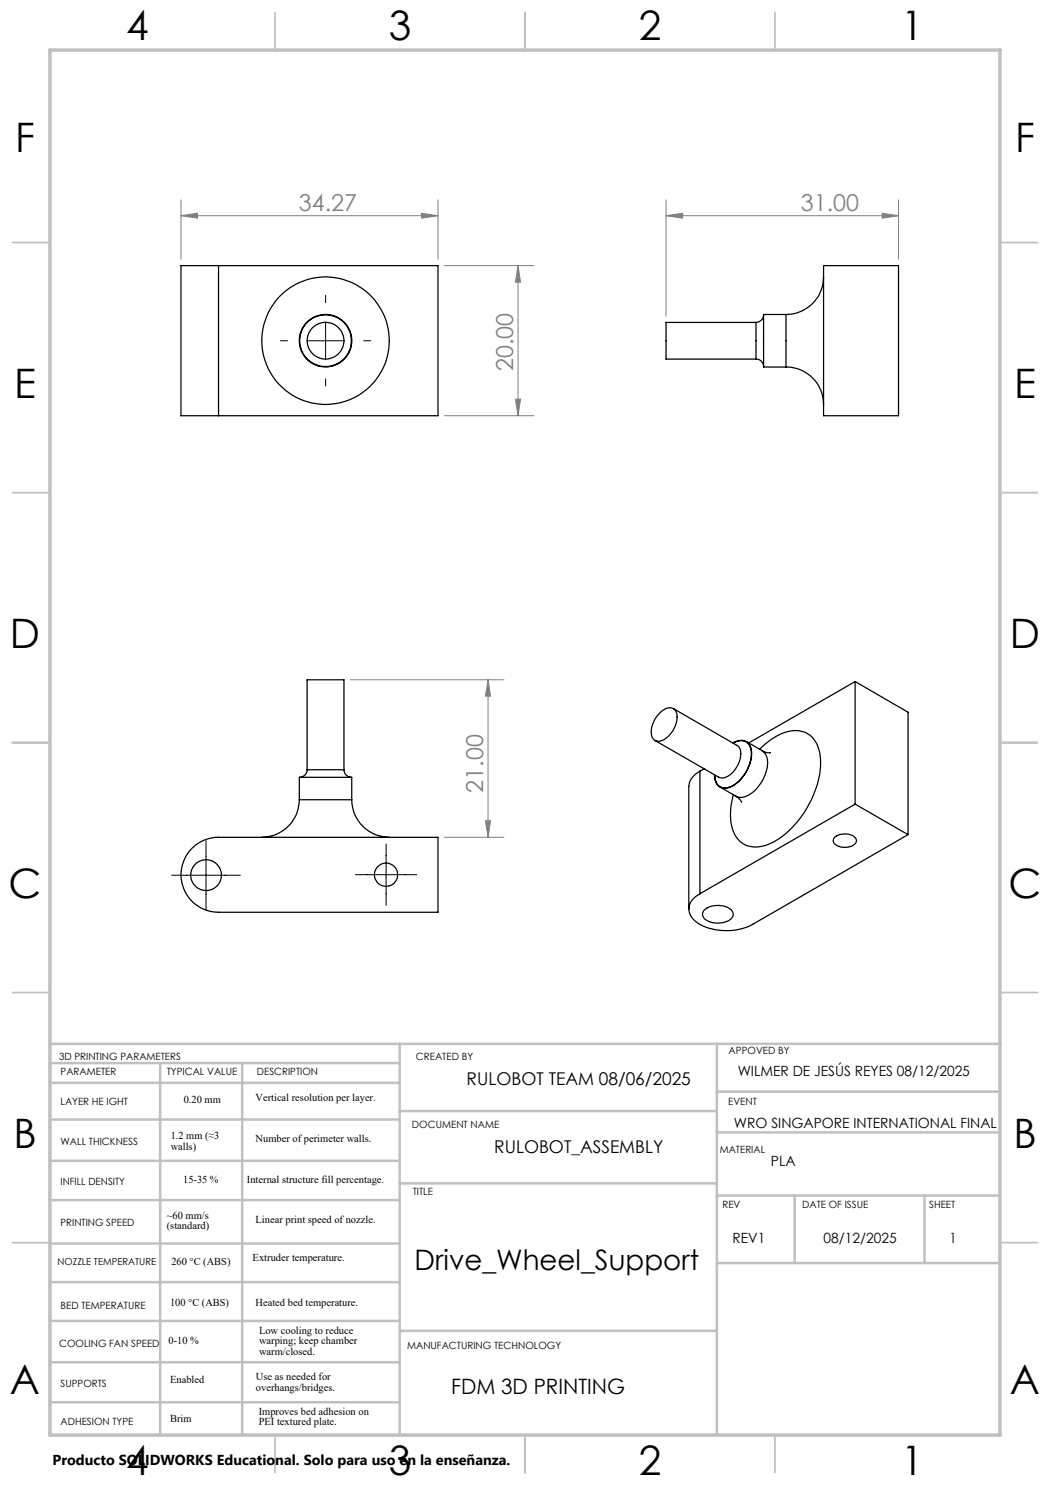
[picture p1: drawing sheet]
<svg xmlns="http://www.w3.org/2000/svg" width="210mm" height="297mm" viewBox="0 0 210 297" stroke-linecap="round" stroke-linejoin="round" font-family="sans-serif">
<g fill="none" stroke="#c0c0c0" stroke-width=".35">
<path d="M55 2.5v7.5M105 2.5v7.5M155 2.5v7.5M2.5 48.5h7.5M200 48.5h7.5M2.5 98.5h7.5M200 98.5h7.5M2.5 148.5h7.5M200 148.5h7.5M2.5 198.5h7.5M200 198.5h7.5M2.5 248.5h7.5"/>
<path d="M200 248.5h7.5M55 287v7.5M105 287v7.5M155 287v7.5"/>
</g>
<g fill="none" stroke="#c0c0c0" stroke-width=".5">
<path d="M10 208.8h190.2M10.1 212.6h69.6M10.1 216.6h69.6M32 212.6v74.4M48.4 212.6v74.4M79.9 208.8v78.2M143.4 208.8v78.2M143.4 218.3h56.6M10.1 223.9h69.6M10.1 232.2h69.6M79.9 236.7h63.5M79.9 222.2h63.5"/>
<path d="M143.4 226.5h56.6M143.4 239.1h56.6M158.9 239.1v13.5M184.9 239.1v13.5M10.1 240h69.6M10.1 256.4h69.6M10.1 248.7h69.6M143.4 252.6h56.6M10.1 272.4h69.6M10.1 264.2h69.6M79.9 266.2h63.5M10.1 280.5h69.6"/>
</g>
<path d="M10 10h190v277h-190z" fill="none" stroke="#c0c0c0" stroke-width=".7"/>
<g fill="none" stroke="#000" stroke-width=".25">
<path d="M43.7 53.1h-7.5v30h7.5M43.7 53.1h43.9v30h-43.9M43.7 53.1v30M164.7 55.4a7.5 7.5 0 0 1-7.5 7.5M164.7 53.1h15v30h-15zM151.2 71.8a1.51 1.51 0 0 1 1.5 1.5M151.2 64.5h-18v7.3h18M151.2 64.5v7.3M152.7 63a1.57 1.57 0 0 1-1.5 1.5M157.2 73.4a7.5 7.5 0 0 1 7.5 7.5M157.2 62.9h-4.5v10.5h4.5M157.2 62.9v10.5"/>
<path d="M171 136.3l-21.2 12.3M171 136.3v24.5M171 136.3l10.6 6.1v24.5M59.9 159.9a7.6 7.6 0 0 1-7.5 7.6M59.9 159.9v-4.4h10.4v4.4M59.9 159.9h10.4M61.4 153.9a1.51 1.51 0 0 1-1.5 1.6M61.4 153.9v-17.9h7.4v17.9M61.4 153.9h7.4M68.8 153.9a1.51 1.51 0 0 0 1.5 1.6M70.3 159.9a7.6 7.6 0 0 0 7.6 7.6M131.7 142.8a2.64 2.64 0 0 1 2.9-1.1 2.3 2.3 0 0 1 .7 2.8 4.9 4.9 0 0 1-3.6 3.8 1.65 1.65 0 0 1-1.5-2.1 5.7 5.7 0 0 1 1.5-3.4z"/>
<path d="M134.7 141.7l12.7 7.4a2.3 2.3 0 0 1 .6 2.8 4.8 4.8 0 0 1-3.6 3.7l-.7-.2-12.7-7.3M140 154.2a3.8 3.8 0 0 0-2.2 3.1v24.5M140 154.2v24.5M140.8 153.8l-.8 .4M144 157.4l3.2 1.8M146.6 148.6a2.32 2.32 0 0 1 3.3 .3 6.2 6.2 0 0 1-1.3 6.4 4.5 4.5 0 0 1-4.1 2.3 2.32 2.32 0 0 1-1.6-2.6M146.6 148.6a2.22 2.22 0 0 1 2.6-.2 2.22 2.22 0 0 1 1.1 2.3 7.6 7.6 0 0 1-4.6 6.8 2.02 2.02 0 0 1-2.7-2.1l-.1-.4M147.2 159.2a2.45 2.45 0 0 1 1.1 1.3M149.3 148.3l3.1 1.8M151.9 149.9a10.9 10.9 0 0 1 7.4-3.8 4.7 4.7 0 0 1 4.5 4 16.4 16.4 0 0 1-2.6 11.9 15.4 15.4 0 0 1-8.7 7.2 4.9 4.9 0 0 1-6.2-4.4 13.3 13.3 0 0 1 .4-5.8M152.4 150.1l.1 .1a2.14 2.14 0 0 0 1.6 .3M152.4 150.1a3.3 3.3 0 0 1 1 3.8 7.5 7.5 0 0 1-4.8 5.6h-.6l-.8-.3"/>
<path d="M38.1 170a7.6 7.6 0 0 1 5.6-2.5h43.9v15h-43.9a7.5 7.5 0 0 1-6.8-4.5 7.5 7.5 0 0 1 1.2-8zM166.9 167.5a3.1 3.1 0 0 1 4.3 .3 1.36 1.36 0 0 1-1.5 1.6 2.66 2.66 0 0 1-3-1.1zM171 160.8l-31 17.9M171 160.8l10.6 6.1M181.6 166.9l-31 18a11.5 11.5 0 0 1-11.3-.4 3 3 0 0 1-1.5-2.8 3 3 0 0 1 1.8-2.7l.4-.3M140.9 182a4.3 4.3 0 0 1 5.5 .2 1.38 1.38 0 0 1-.9 2.1 4.4 4.4 0 0 1-4.8-.8l-.2-.4v-.5z"/>
<circle cx="65.1" cy="68.2" r="5.2"/>
<circle cx="65.1" cy="68.1" r="5.2"/>
<circle cx="65.1" cy="68.1" r="12.7"/>
<circle cx="65.1" cy="68.2" r="3.7"/>
<circle cx="41.2" cy="175" r="3.1"/>
<circle cx="77.2" cy="174.9" r="2.33"/>
</g>
<g fill="none" stroke="#808080" stroke-width=".2">
<path d="M36.2 40v11.9M87.6 40v11.9M133.2 40v23.2M179.7 40v11.9M36.2 43.1l3.3-.5v1zM36.2 43.1h51.4M84.3 42.6l3.3 .5-3.3 .5zM88.9 53.1h17.9M103.6 53.1l.5 3.3h-1zM103.6 53.1v30M133.2 43.1l3.3-.5v1zM133.2 43.1h46.5"/>
<path d="M176.4 42.6l3.3 .5-3.3 .5zM103.1 79.8h1l-.5 3.3zM88.9 83.1h17.9M70.1 136h30.7M97.6 136l.5 3.2h-1zM97.6 136v31.5M88.9 167.5h11.9M97.1 164.1h1l-.5 3.4z"/>
</g>
<path d="M65.1 59.1v1.4M56.1 68.2h1.4M61.3 68.2h7.6M65.1 64.3v7.7M65.1 75.8v1.4M72.7 68.2h1.5M34.3 175h13.8M41.2 168.1v13.8M71.1 174.9h12.3M77.2 168.8v12.3" fill="none" stroke="#000" stroke-width=".2"/>
<g fill="#808080">
<path d="M36.2 43.1l3.3-.5v1zM84.3 42.6l3.3 .5-3.3 .5zM133.2 43.1l3.3-.5v1zM176.4 42.6l3.3 .5-3.3 .5z"/>
<path d="M103.1 79.8h1l-.5 3.3zM103.6 53.1l.5 3.3h-1z"/>
<path d="M97.1 164.1h1l-.5 3.4zM97.6 136l.5 3.2h-1z"/>
</g>
<g font-size="8.1">
<text x="25.2" y="8">4</text>
<text x="77.7" y="8">3</text>
<text x="127.7" y="8">2</text>
<text x="180.2" y="8">1</text>
<text x="3" y="30.4">F</text>
<text x="203" y="30.4">F</text>
<text x="2.8" y="79.6">E</text>
<text x="202.8" y="79.6">E</text>
<text x="2" y="129.6">D</text>
<text x="202" y="129.6">D</text>
<text x="1.7" y="179.6">C</text>
<text x="201.7" y="179.6">C</text>
<text x="2.7" y="229.6">B</text>
<text x="202.7" y="229.6">B</text>
<text x="2" y="278.9">A</text>
<text x="202" y="278.9">A</text>
<text x="25.2" y="295">4</text>
<text x="77.7" y="295">3</text>
<text x="127.7" y="295">2</text>
<text x="180.2" y="295">1</text>
</g>
<text font-size="5.6" x="82.9" y="253.9">Drive_Wheel_Support</text>
<g font-size="4.7" fill="#808080">
<text x="59.8" y="42.1">34.27</text>
<text x="160.2" y="42.1">31.00</text>
<text x="102.6" y="74.2" transform="rotate(-90 102.6 74.2)">20.00</text>
<text x="96.6" y="158.5" transform="rotate(-90 96.6 158.5)">21.00</text>
</g>
<text font-size="4.2" x="90.2" y="278.9">FDM 3D PRINTING</text>
<g font-size="3.5">
<text x="93.3" y="217">RULOBOT TEAM 08/06/2025</text>
<text x="98.8" y="230.6">RULOBOT_ASSEMBLY</text>
</g>
<text font-size="2.9" x="10.5" y="292.9">Producto SOLIDWORKS Educational. Solo para uso en la enseñanza.</text>
<g font-size="2.8">
<text x="147.5" y="215.1">WILMER DE JESÚS REYES 08/12/2025</text>
<text x="146.8" y="225.6">WRO SINGAPORE INTERNATIONAL FINAL</text>
<text x="154.2" y="233.1">PLA</text>
<text x="146.5" y="248.6">REV1</text>
<text x="164.7" y="248.6">08/12/2025</text>
<text x="189.9" y="248.6">1</text>
</g>
<g font-size="2.1">
<text x="36.7" y="220.6">0.20 mm</text>
<text x="51.1" y="220.2">Vertical resolution per layer.</text>
<text x="34.1" y="227.9">1.2 mm (≈3</text>
<text x="34.1" y="230">walls)</text>
<text x="51.1" y="228.3">Number of perimeter walls.</text>
<text x="36.7" y="236.7">15-35 %</text>
<text x="49.4" y="236.7">Internal structure fill percentage.</text>
<text x="33.4" y="243.7">~60 mm/s</text>
<text x="33.4" y="245.8">(standard)</text>
<text x="51.1" y="244.5">Linear print speed of nozzle.</text>
<text x="34.3" y="252.9">260 °C (ABS)</text>
<text x="50.5" y="252.3">Extruder temperature.</text>
<text x="34" y="261.2">100 °C (ABS)</text>
<text x="51.1" y="261.1">Heated bed temperature.</text>
<text x="33.7" y="268.7">0-10 %</text>
<text x="51.8" y="266.8">Low cooling to reduce</text>
<text x="51.8" y="268.9">warping; keep chamber</text>
<text x="51.8" y="271">warm/closed.</text>
<text x="34" y="276.7">Enabled</text>
<text x="51.2" y="276.1">Use as needed for</text>
<text x="51.2" y="278.2">overhangs/bridges.</text>
<text x="34" y="284.4">Brim</text>
<text x="51.7" y="282.9">Improves bed adhesion on</text>
<text x="51.7" y="285.1">PEI textured plate.</text>
</g>
<g font-size="2">
<text x="11.8" y="212">3D PRINTING PARAMETERS</text>
<text x="12.1" y="215.1">PARAMETER</text>
<text x="33.3" y="215.1">TYPICAL VALUE</text>
<text x="51.4" y="215.1">DESCRIPTION</text>
<text x="83.2" y="212">CREATED BY</text>
<text x="145.7" y="210.7">APPOVED BY</text>
<text x="12.1" y="220.9">LAYER HE IGHT</text>
<text x="145.6" y="221">EVENT</text>
<text x="82.4" y="225.6">DOCUMENT NAME</text>
<text x="12.1" y="229">WALL THICKNESS</text>
<text x="143.9" y="230.5">MATERIAL</text>
<text x="12.1" y="236.9">INFILL DENSITY</text>
<text x="82.6" y="238.9">TITLE</text>
<text x="12.1" y="245.2">PRINTING SPEED</text>
<text x="144.5" y="241.7">REV</text>
<text x="160.4" y="241.7">DATE OF ISSUE</text>
<text x="185.8" y="241.7">SHEET</text>
<text x="12.1" y="261.8">BED TEMPERATURE</text>
<text x="11.8" y="269.4">COOLING FAN SPEED</text>
<text x="81.4" y="269.8">MANUFACTURING TECHNOLOGY</text>
<text x="12.1" y="277.3">SUPPORTS</text>
<text x="12.1" y="285.1">ADHESION TYPE</text>
</g>
<text font-size="1.9" x="11.5" y="253">NOZZLE TEMPERATURE</text>
</svg>
